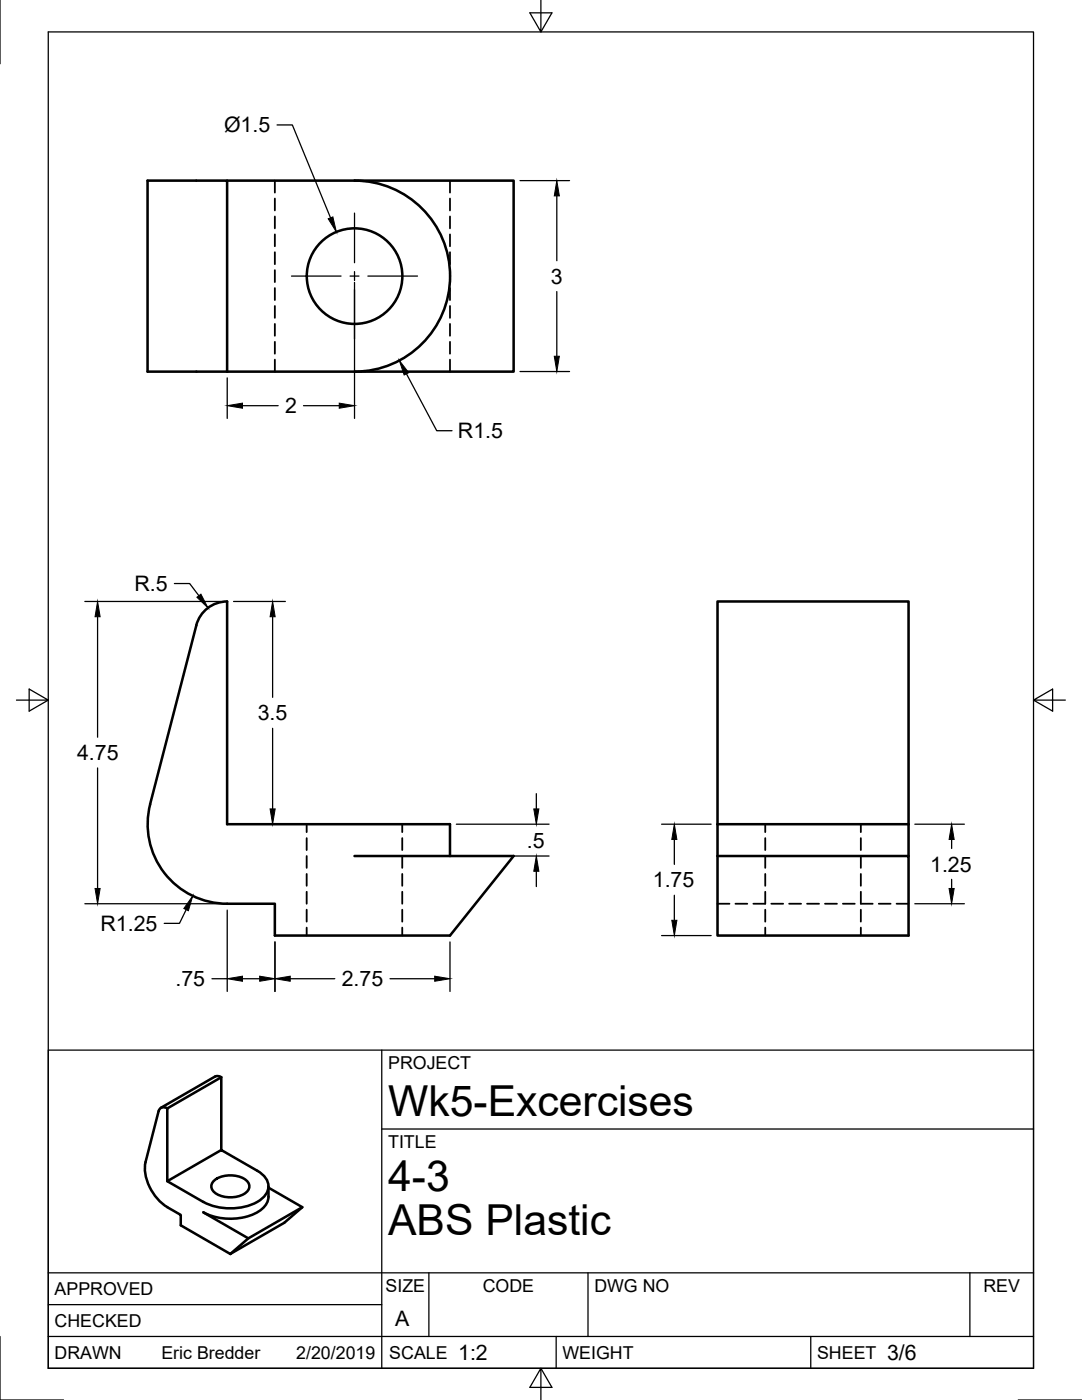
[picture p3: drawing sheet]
<svg xmlns="http://www.w3.org/2000/svg" width="216mm" height="279mm" viewBox="0 0 216 279" stroke-linecap="round" stroke-linejoin="round" font-family="sans-serif">
<!-- layer: Hidden -->
<g fill="none" stroke="#000" stroke-width=".36">
<path d="M54.8 36v2.4M54.8 39.6v2.4M89.8 36v2.4M89.8 39.6v2.4M54.8 43.2v2.4M54.8 46.8v2.3M54.8 50.3v2.4M54.8 53.9v2.4M54.8 57.5v2.4M89.8 43.2v2.4M89.8 46.8v2.3M89.8 50.3v2.4"/>
<path d="M89.8 53.9v2.4M89.8 57.5v2.4M54.8 61.1v2.3M54.8 64.6v2.4M54.8 68.2v2.4M54.8 71.8v2.4M89.8 61.1v2.3M89.8 64.6v2.4M89.8 68.2v2.4M89.8 71.8v2.4M61.2 164.5v1.6M61.2 167.3v2.4"/>
<path d="M61.2 170.8v2.4M61.2 174.4v2.4M61.2 178v2.4M80.3 164.5v1.6M80.3 167.3v2.4M80.3 170.8v2.4M80.3 174.4v2.4M80.3 178v2.4M152.7 178v2.4h-2.4M152.7 164.5v1.6M152.7 167.3v2.4M152.7 170.8v2.4"/>
<path d="M152.7 174.4v2.4M171.8 178v2.4h2.3M171.8 164.5v1.6M171.8 167.3v2.4M171.8 170.8v2.4M171.8 174.4v2.4M61.2 181.5v2.4M61.2 185.1v1.6M80.3 181.5v2.4M80.3 185.1v1.6M143.2 180.4h2.4M146.7 180.4h2.4"/>
<path d="M152.7 181.5v2.4M152.7 185.1v1.6M153.9 180.4h2.4M157.5 180.4h2.4M161 180.4h2.4M164.6 180.4h2.4M168.2 180.4h2.4M171.8 181.5v2.4M171.8 185.1v1.6M175.3 180.4h2.4M178.9 180.4h2.4"/>
</g>
<!-- layer: Visible -->
<g fill="none" stroke="#000" stroke-width=".51">
<path d="M29.4 36h15.9v38.2h-15.9zM45.3 36h25.4M70.7 36h31.8v38.2h-57.2M70.7 36a19.1 19.1 0 0 1 19.1 19.1 19.1 19.1 0 0 1-19.1 19.1M45.3 120v44.5h44.5v6.3M45.3 120a6.4 6.4 0 0 0-6.1 4.8l-9.2 35.7M30 160.5a15.9 15.9 0 0 0 15.3 19.9M70.7 170.8h31.8l-12.7 15.9h-35v-6.3h-9.5M143.2 164.5h38.1M143.2 170.8h38.1v15.9h-38.1zM143.2 164.5v-44.5h38.1v44.5M143.2 164.5v6.3"/>
<path d="M181.3 164.5v6.3M44.2 215a1.27 1.27 0 0 0-1.3-.1l-10.8 6.2M31.6 221.8l-2.6 10.1a9.4 9.4 0 0 0 4.4 9M33.4 235.7l7.2 4.2M33.4 221.2a1.08 1.08 0 0 0-1.7 .6M42.7 235.6a5.6 5.6 0 0 1 6.5 0 1.57 1.57 0 0 1-.5 2.7 5.7 5.7 0 0 1-6-.4 1.46 1.46 0 0 1 0-2.3zM44.2 229.5v-14.5l-10.8 6.2v14.5l10.8-6.2 7.2 4.2a3.3 3.3 0 0 1 1.8 4.4 8.2 8.2 0 0 1-6.7 3 11.2 11.2 0 0 1-5.9-1.2M53.6 236.8a4.5 4.5 0 0 1-1 4.2 10.7 10.7 0 0 1-9.5 1.9l-2.5-1M53.6 237l6.7 3.9-3.6 3.1-10.7 6.3M33.4 240.9l2.7 1.6v2l9.9 5.8M49.6 247.1l-3.6 3.2M60.3 240.9l-10.7 6.2-9-5.1"/>
<circle cx="70.8" cy="55.1" r="9.5"/>
</g>
<!-- layer: Border -->
<path d="M0 0v12.7M9.6 6.4h196.6v266.7h-196.6zM107.9 0v6.4l-2.2-3.8h4.4l-2.2 3.8M3.3 139.7h6.3l-3.8-2.2v4.4l3.8-2.2M206.2 139.7l3.8 2.2v-4.4l-3.8 2.2h6.4M0 266.7v12.7h12.7M107.9 273.1l2.2 3.8h-4.4l2.2-3.8v6.3M203.2 279.4h12.7" fill="none" stroke="#000" stroke-width=".25"/>
<!-- layer: Titleblock -->
<path d="M9.6 209.6h196.6v63.5h-196.6zM76.2 209.6v63.5M76.2 225.3h130M9.6 254h196.6M85.6 254v12.7M117.3 254v12.7M193.5 254v12.7M9.6 266.7h196.6M9.6 260.4h66.6M111 266.7v6.4M161.8 266.7v6.4" fill="none" stroke="#000" stroke-width=".25"/>
<!-- layer: Center Lines -->
<path d="M58.2 55.1h9.9M69.8 55.1h1.8M70.7 42.5v9.9M70.7 54.2v1.8M70.7 57.8v9.9M73.4 55.1h9.9" fill="none" stroke="#000" stroke-width=".25"/>
<!-- layer: Dimensions -->
<g fill="none" stroke="#000" stroke-width=".25">
<path d="M55.3 24.9h3l7.7 18.6M103.8 36h9.8M111.1 39.1v12.9M70.7 56.4v27.1M111.1 58.2v12.9M45.3 75.4v8.1M81.1 74.6l6 11.4h3.1M103.8 74.1h9.8M48.4 81h7.1M60.6 81h7.1M34.8 116.5h3l1.9 2.4M16.9 120h27.2"/>
<path d="M19.5 123.1v24M46.6 120h10.3M54.4 123.1v16.1M19.5 153.3v24M54.4 145.4v16M107 158.4v3M46.6 164.5h10.3M91.1 164.5h18.5M91.1 170.8h18.5M107 173.9v3M132 164.5h9.9M134.6 167.5v5"/>
<path d="M134.6 178.7v5M182.5 164.5h9.9M189.9 167.5v1.8M189.9 175.5v1.8M16.9 180.4h36.7M37.1 181.5l-1.3 2.8h-3M42.3 195.3h3M45.3 181.6v16.3M48.4 195.3h3.4M54.9 188v9.9M57.9 195.3h8.9M77.8 195.3h8.9"/>
<path d="M89.8 188v9.9M132 186.7h9.9M182.5 180.4h9.9"/>
</g>
<g fill="#000" stroke="#000" stroke-width=".2">
<path d="M111.1 36l.5 3.1h-1zM65.5 43.7l.9-.4 .7 3zM79.7 71.9l1.9 2.5-1 .4zM110.6 71.1h1l-.5 3zM45.3 81l3.1-.5v1zM67.7 80.5l3 .5-3 .5zM39.3 119.2l.8-.6 1.4 2.7zM19.5 120l.5 3.1h-1zM54.4 120l.5 3.1h-1zM19 177.3h1l-.5 3.1zM53.9 161.4h1l-.5 3.1zM106.5 161.4h1l-.5 3.1z"/>
<path d="M107 170.8l.5 3.1h-1zM134.6 164.5l.5 3h-1.1zM189.9 164.5l.5 3h-1zM189.4 177.3h1l-.5 3.1zM38.5 178.8l-.9 3-.9-.5zM45.3 195.3l3.1-.5v1zM51.8 194.8l3.1 .5-3.1 .5zM54.9 195.3l3-.5v1zM86.7 194.8l3.1 .5-3.1 .5zM134 183.7h1.1l-.5 3z"/>
</g>
<g font-size="8.5">
<text x="77.4" y="222.8">Wk5-Excercises</text>
<text x="77.4" y="237.8">4-3</text>
<text x="77.4" y="246.4">ABS Plastic</text>
</g>
<g font-size="4.3">
<text x="44.7" y="26.4">Ø1.5</text>
<text x="109.9" y="56.6">3</text>
<text x="56.9" y="82.5">2</text>
<text x="91.4" y="87.5">R1.5</text>
<text x="26.8" y="117.9">R.5</text>
<text x="51.4" y="143.8">3.5</text>
<text x="15.4" y="151.7">4.75</text>
<text x="105.1" y="169.2">.5</text>
<text x="185.6" y="173.9">1.25</text>
<text x="130.3" y="177.1">1.75</text>
<text x="20.1" y="185.8">R1.25</text>
<text x="35" y="196.8">.75</text>
<text x="68.2" y="196.8">2.75</text>
<text x="78.9" y="264.5">A</text>
<text x="91.4" y="271.4">1:2</text>
<text x="177" y="271.4">3/6</text>
</g>
<g font-size="3.5">
<text x="77.4" y="213.4">PROJECT</text>
<text x="77.4" y="229.1">TITLE</text>
<text x="76.9" y="257.8">SIZE</text>
<text x="96.3" y="257.8">CODE</text>
<text x="118.6" y="257.8">DWG NO</text>
<text x="196.2" y="257.8">REV</text>
<text x="10.9" y="258.5">APPROVED</text>
<text x="10.9" y="264.8">CHECKED</text>
<text x="10.9" y="271.2">DRAWN</text>
<text x="32.2" y="271.2">Eric Bredder</text>
<text x="59.1" y="271.2">2/20/2019</text>
<text x="77.7" y="271.2">SCALE</text>
<text x="112.2" y="271.2">WEIGHT</text>
<text x="163" y="271.2">SHEET</text>
</g>
</svg>
